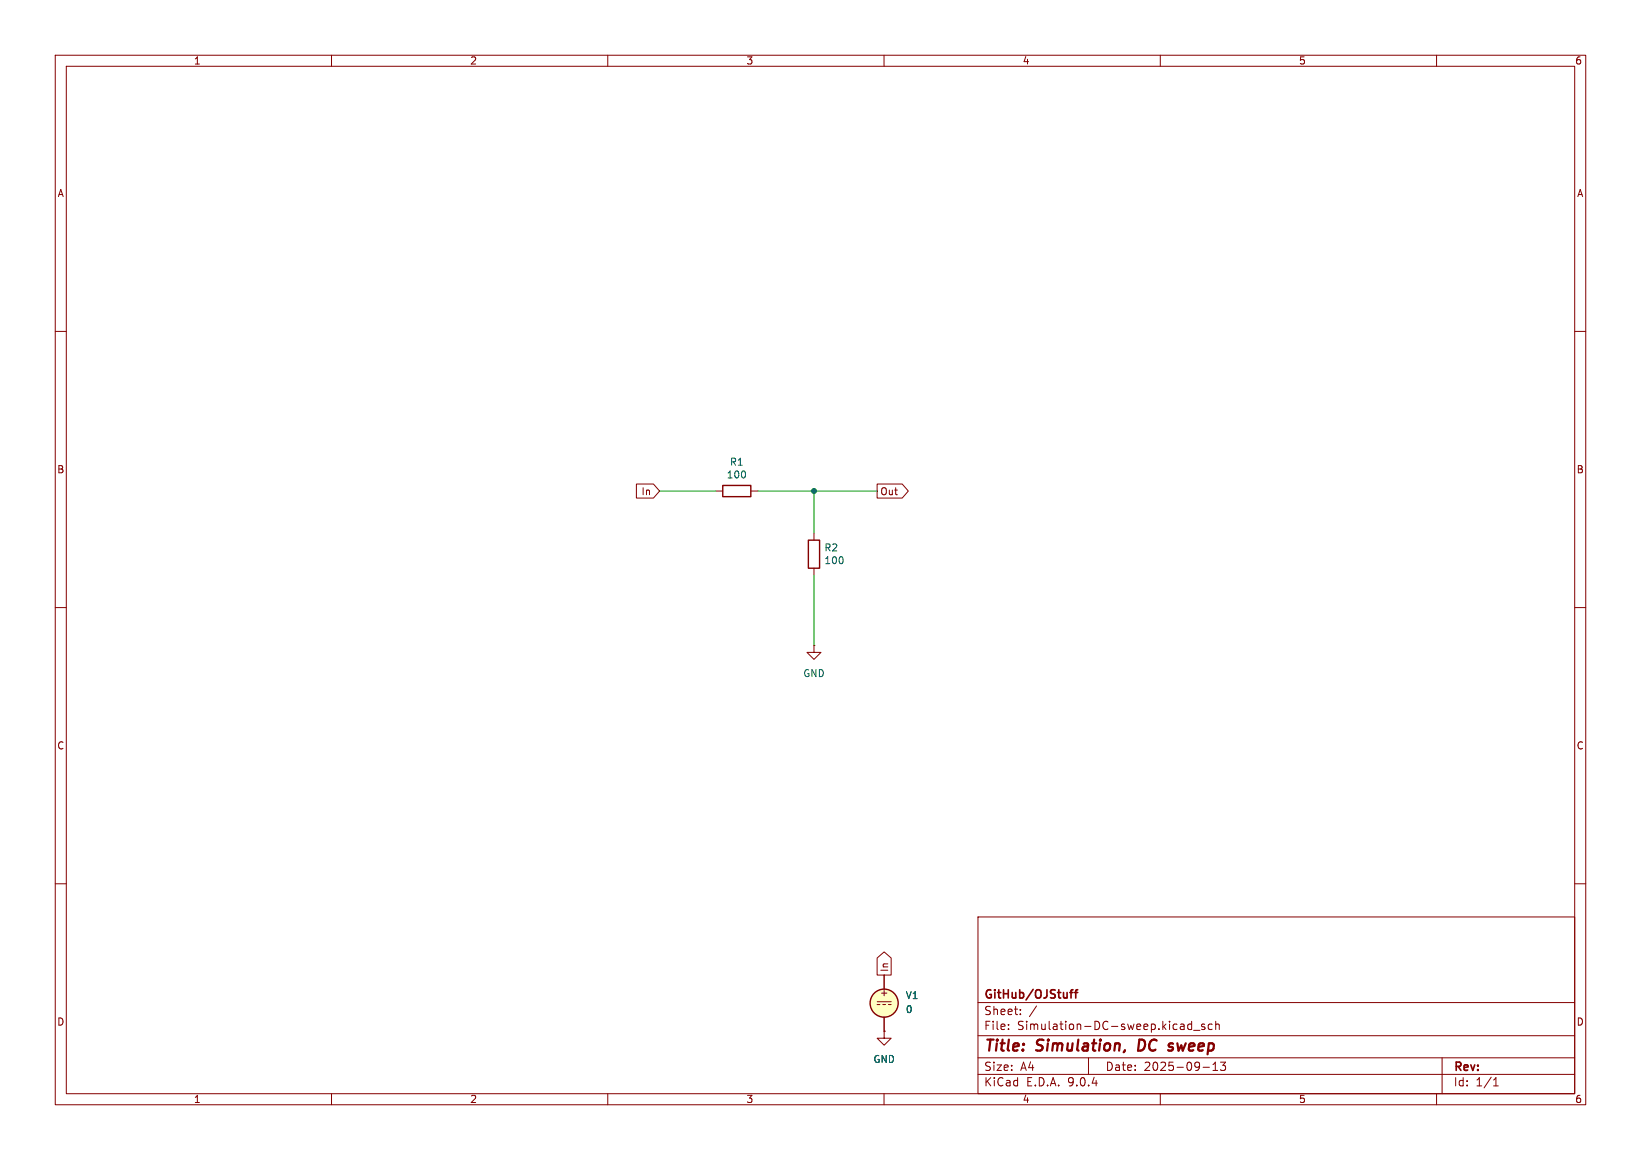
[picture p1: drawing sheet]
<svg xmlns="http://www.w3.org/2000/svg" width="297mm" height="210mm" viewBox="0 0 297 210" stroke-linecap="round" stroke-linejoin="round" font-family="sans-serif">
<g fill="none" stroke="#840000" stroke-width=".18">
<path d="M10 10h277v190h-277zM12 12h273v186h-273zM60 10v2M110 10v2M160 10v2M210 10v2M260 10v2M10 60h2M285 60h2M115.2 87.6h3.1l1.1 1.3-1.1 1.3h-3.1zM129.5 88.9h1.3M135.9 88.9h1.3"/>
<path d="M147.3 96.5v1.3M158.7 87.6h4.6l1.1 1.3-1.1 1.3h-4.6zM10 110h2M147.3 116.8v1.3h1.3l-1.3 1.3-1.3-1.3h1.3M147.3 116.8h.1M147.3 102.9v1.2M285 110h2M10 160h2M158.7 173.4l1.3-1.1 1.3 1.1v3.1h-2.6zM160 176.5v2.6M177 166h108v32h-108zM285 160h2"/>
<path d="M60 198v2M110 198v2M158.7 181.4h2.6M158.7 181.9h.6M159.8 181.9h.5M160 198v2M160 186.7v1.3h1.3l-1.3 1.2-1.3-1.2h1.3M160 186.7h.1M160 184.2v2.5M160.8 181.9h.5M177 194.5h108M177 191.5h108"/>
<path d="M177 187.5h108M177 181.5h108M182.5 186.3v.1M182.5 185.5v.1M184.7 183.6v.1M184.7 182.8v.1M187.6 182.1l-1.3 2M197 191.5v3M210 198v2M215.7 185.5l-.5-.1-.2 .3v.4l.1 .2h.6M215.7 184.9v1.5M216 186.5h1.2"/>
<path d="M217.7 193.2h1.2M218 185.5l-.3-.1-.2 .2v.2l.5 .2v.3h-.5M219.4 185.5l-.4-.1-.3 .3v.4l.1 .2h.6M219.5 193.8h.9M219.5 192.7l.5-.4v1.5M220 185.5l.2-.1 .4 .1 .1 .9M220 184.9v1.5M221.8 192.3l-.5 .6 .4 .1v.7l-.2 .1h-.4l-.2-.1M260 198v2M261 191.5v6.5M270.3 196.6h.9M270.3 195.5l.4-.4v1.5"/>
</g>
<path d="M203.6 190.1l-.1 .3M206.2 188.2l-.2 2h.4M211.8 189.5h.3l.2 .3-.3 .4M211.8 188.9l.5 .1" fill="none" stroke="#840000" stroke-width=".4"/>
<path d="M193.6 179.7h.6M194.2 179.2l-.4 .2v1.3M194.5 179.7h.6M195.1 179.2l-.4 .2v1.3" fill="none" stroke="#840000" stroke-width=".3"/>
<circle cx="160" cy="181.6" r="2.54" fill="#ffffc2" stroke="#ffffc2" stroke-width=".18"/>
<g fill="none" stroke="#840000" stroke-width=".25">
<path d="M130.8 87.9h5.1v2h-5.1zM146.3 97.8h2v5.1h-2z"/>
<circle cx="160" cy="181.6" r="2.54"/>
</g>
<path d="M119.4 88.9h10.1M137.2 88.9h21.5M147.3 88.9v7.6M147.3 104.1v12.7" fill="none" stroke="#009600" stroke-width=".18"/>
<circle cx="147.3" cy="88.9" r=".46" fill="#009600" stroke="#009600" stroke-width=".18"/>
<g font-size="2.8" fill="#840000">
<text x="178" y="190.9">Title:</text>
<text x="187.7" y="190.9">Simulation,</text>
<text x="206.8" y="190.9">DC</text>
<text x="213.2" y="190.9">sweep</text>
</g>
<g font-size="2.1" fill="#840000">
<text x="178" y="184">Sheet:</text>
<text x="178" y="181.2">GitHub/OJStuff</text>
<text x="178" y="186.7">File:</text>
<text x="184.1" y="186.7">Simulation-DC-sweep.kicad_sch</text>
<text x="178" y="196.9">KiCad</text>
<text x="178" y="194.1">Size:</text>
<text x="184.7" y="194.1">A4</text>
<text x="185.7" y="196.9">E.D.A.</text>
<text x="193.3" y="196.9">9.0.4</text>
<text x="200" y="194.1">Date:</text>
<text x="207" y="194.1">2025-09-13</text>
<text x="263" y="194.3">Rev:</text>
<text x="263" y="196.9">Id:</text>
<text x="267.1" y="196.9">1/1</text>
</g>
<g font-size="1.8" fill="#840000">
<text x="35" y="11.9">1</text>
<text x="85" y="11.9">2</text>
<text x="135" y="11.9">3</text>
<text x="185" y="11.9">4</text>
<text x="235" y="11.9">5</text>
<text x="285" y="11.9">6</text>
<text x="10.3" y="35.9">A</text>
<text x="285.3" y="35.9">A</text>
<text x="10.3" y="85.9">B</text>
<text x="116" y="89.9">In</text>
<text x="159.2" y="89.9">Out</text>
<text x="285.3" y="85.9">B</text>
<text x="10.3" y="135.9">C</text>
<text x="285.3" y="135.9">C</text>
<text x="161" y="176.1" transform="rotate(-90 161 176.1)">In</text>
<text x="10.3" y="185.9">D</text>
<text x="159.1" y="180.6">+</text>
<text x="285.3" y="185.9">D</text>
<text x="35" y="199.9">1</text>
<text x="85" y="199.9">2</text>
<text x="135" y="199.9">3</text>
<text x="185" y="199.9">4</text>
<text x="235" y="199.9">5</text>
<text x="285" y="199.9">6</text>
</g>
<g font-size="1.8" fill="#006464">
<text x="131.4" y="86.8">100</text>
<text x="132" y="84.5">R1</text>
<text x="149.1" y="100">R2</text>
<text x="149.1" y="102.3">100</text>
<text x="145.3" y="122.8">GND</text>
<text x="163.8" y="181.1">V1</text>
<text x="163.8" y="183.6">0</text>
<text x="158" y="192.6">GND</text>
</g>
</svg>
